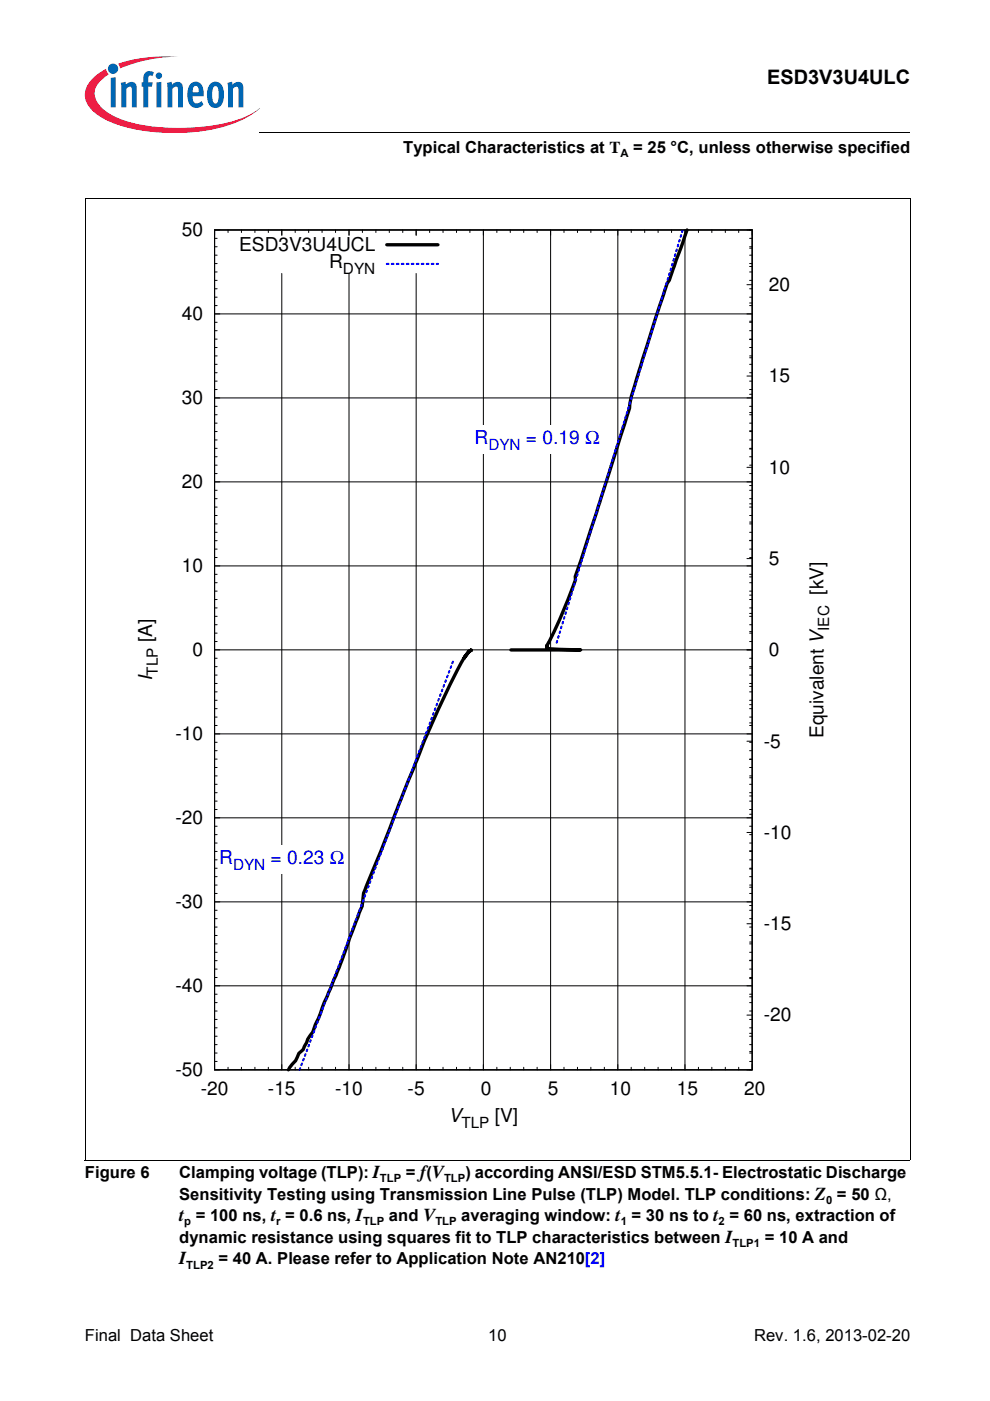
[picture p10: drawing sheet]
<svg xmlns="http://www.w3.org/2000/svg" width="210mm" height="297mm" viewBox="0 0 210 297" stroke-linecap="round" stroke-linejoin="round" font-family="sans-serif">
<circle cx="24" cy="14.6" r="1.09" fill="#0066b3"/>
<g fill="#ed1941">
<path d="M25 13.5l.8-.2a32.7 32.7 0 0 1 12-1.3 32.2 32.2 0 0 0-11.7 2.2l-.7 .3z"/>
<path d="M19.4 16.9a11.2 11.2 0 0 1 3.1-2.3l.2 .7 .4 .5a5 5 0 0 0-3 4.2 6 6 0 0 0 3.4 4.3 31.7 31.7 0 0 0 16 2.8 31.9 31.9 0 0 0 14-3.1l1.6-1.1a18.8 18.8 0 0 1-9.4 4.4 42.6 42.6 0 0 1-20.9-.9 11.1 11.1 0 0 1-6.5-4.7 4.3 4.3 0 0 1 1.1-4.8z"/>
</g>
<g fill="#0066b3">
<path d="M23.5 16.5l1-.1v6.4h-1z"/>
<path d="M25.6 17.6l1-.3 .1 .7a1.22 1.22 0 0 1 1.5-.6 1.22 1.22 0 0 1 .8 1.3v4.1h-1l-.1-4.2a.42 .42 0 0 0-.6-.2l-.5 .4v4h-1.1z"/>
<path d="M30.9 15.3l.8-.2 .7 .1 .2 .2-.3 .8-.1-.1a.47 .47 0 0 0-.7 .2l-.1 1.2h1l-.2 .9h-.8v4.4h-1v-4.4h-.4v-.9h.4v-.7a1.77 1.77 0 0 1 .5-1.5z"/>
<path d="M35.4 17.6l1-.3 .1 .7a1.22 1.22 0 0 1 1.4-.6 1.22 1.22 0 0 1 .9 1.3v4.1h-1.1v-4.2a.42 .42 0 0 0-.6-.2l-.5 .4v4h-1.1z"/>
<path d="M48.2 17.6l1-.3 .1 .7a1.22 1.22 0 0 1 1.5-.6 1.22 1.22 0 0 1 .8 1.3v4.1h-1l-.1-4.2a.42 .42 0 0 0-.6-.2l-.5 .4v4h-1z"/>
<path d="M33 16a.7 .7 0 0 1 1.4 0 .7 .7 0 0 1-1.4 0zM33.2 17.5l1-.1v5.4h-1z"/>
<path d="M40.5 17.7a1.6 1.6 0 0 1 1.7-.2 1.6 1.6 0 0 1 .9 1.5l.1 1.4h-2.4a1.09 1.09 0 0 0 .3 1.2 1.09 1.09 0 0 0 1.1 .2l.5-.4 .4 .8a1.88 1.88 0 0 1-2.2 .6 1.88 1.88 0 0 1-1.1-2v-1.7l.2-.8zM41.1 18.4l-.3 1.2h1.3v-.8a.58 .58 0 0 0-.4-.6 .58 .58 0 0 0-.6 .2z"/>
<path d="M44.7 17.6a1.77 1.77 0 0 1 1.9 0 1.77 1.77 0 0 1 .9 1.8v1.3a1.96 1.96 0 0 1-2.4 2.1 2.94 2.94 0 0 1-1.2-3.3 2.79 2.79 0 0 1 .8-1.9zM45.3 18.4a4.3 4.3 0 0 0 0 3.4l.4 .2a1.54 1.54 0 0 0 .7-1.9v-.4a1.19 1.19 0 0 0-.7-1.4z"/>
</g>
<path d="M55 28v.1z" fill="#000"/>
<path d="M55 28h137.9" fill="none" stroke="#000" stroke-width=".21"/>
<path d="M18 29h46v5h-46z" fill="#fff"/>
<g fill="none" stroke="#000" stroke-width=".21">
<path d="M45.5 59.4h.5M45.5 57.7h.5M45.5 55.9h.5M45.5 54.1h.5M45.5 52.3h.5M45.5 50.5h.5M45.5 48.8h114v178h-114zM48.4 48.8v.5M51.2 48.8v.5M54 48.8v.5M56.9 48.8v.5M59.7 48.8v1.1"/>
<path d="M59.7 58v168.8M62.6 48.8v.5M65.4 48.8v.5M68.3 48.8v.5M71.1 48.8v.5M74 48.8v1.1M74 58v168.8M76.8 48.8v.5M79.7 48.8v.5M82.5 48.8v.5M85.4 48.8v.5M88.2 48.8v1.1"/>
<path d="M88.2 58v168.8M91.1 48.8v.5M93.9 48.8v.5M96.8 48.8v.5M99.6 48.8v.5M102.5 48.8v178M105.3 48.8v.5M108.2 48.8v.5M111 48.8v.5M113.9 48.8v.5M116.7 48.8v178M119.6 48.8v.5"/>
<path d="M122.4 48.8v.5M125.3 48.8v.5M128.1 48.8v.5M131 48.8v178M133.8 48.8v.5M136.7 48.8v.5M139.5 48.8v.5M142.4 48.8v.5M145.2 48.8v178M148.1 48.8v.5M150.9 48.8v.5M153.8 48.8v.5"/>
<path d="M156.6 48.8v.5M158.9 59.4h.6M158.9 57.7h.6M158.9 55.9h.6M158.9 54.1h.6M158.9 52.3h.6M158.9 50.5h.6M158.9 56.5h.6M158.9 52.6h.6M45.5 79h.5M45.5 77.2h.5M45.5 75.5h.5"/>
<path d="M45.5 73.7h.5M45.5 71.9h.5M45.5 70.1h.5M45.5 68.3h.5M45.5 63h.5M45.5 61.2h.5M45.5 66.6h114M45.5 64.8h.5M158.4 79.7h1.1M158.4 60.4h1.1M158.9 79h.6M158.9 77.2h.6"/>
<path d="M158.9 75.5h.6M158.9 73.7h.6M158.9 71.9h.6M158.9 70.1h.6M158.9 68.3h.6M158.9 64.8h.6M158.9 63h.6M158.9 61.2h.6M158.9 75.8h.6M158.9 72h.6M158.9 68.1h.6M158.9 64.2h.6"/>
<path d="M45.5 98.6h.5M45.5 96.8h.5M45.5 95.1h.5M45.5 93.3h.5M45.5 91.5h.5M45.5 89.7h.5M45.5 87.9h.5M45.5 86.2h.5M45.5 80.8h.5M45.5 84.4h114M45.5 82.6h.5M158.4 99.1h1.1"/>
<path d="M158.9 98.6h.6M158.9 96.8h.6M158.9 95.1h.6M158.9 93.3h.6M158.9 91.5h.6M158.9 89.7h.6M158.9 87.9h.6M158.9 86.2h.6M158.9 82.6h.6M158.9 80.8h.6M158.9 95.2h.6M158.9 91.3h.6"/>
<path d="M158.9 87.5h.6M158.9 83.6h.6M45.5 116.4h.5M45.5 114.6h.5M45.5 112.9h.5M45.5 111.1h.5M45.5 109.3h.5M45.5 107.5h.5M45.5 105.7h.5M45.5 104h.5M45.5 120h114M45.5 118.2h.5"/>
<path d="M45.5 102.2h114M45.5 100.4h.5M158.4 118.4h1.1M158.9 118.2h.6M158.9 116.4h.6M158.9 114.6h.6M158.9 112.9h.6M158.9 111.1h.6M158.9 109.3h.6M158.9 107.5h.6M158.9 105.7h.6M158.9 104h.6"/>
<path d="M158.9 100.4h.6M158.9 110.7h.6M158.9 106.8h.6M158.9 102.9h.6M45.5 139.6h.5M45.5 134.2h.5M45.5 132.5h.5M45.5 130.7h.5M45.5 128.9h.5M45.5 127.1h.5M45.5 125.3h.5M45.5 123.5h.5"/>
<path d="M45.5 121.8h.5M45.5 137.8h114M45.5 136h.5M158.9 139.6h.6M158.9 136h.6M158.9 134.2h.6M158.9 132.5h.6M158.9 130.7h.6M158.9 128.9h.6M158.9 127.1h.6M158.9 125.3h.6M158.9 123.5h.6"/>
<path d="M158.9 121.8h.6M158.9 133.9h.6M158.9 130.1h.6M158.9 126.2h.6M158.9 122.3h.6M45.5 159.2h.5M45.5 157.4h.5M45.5 152h.5M45.5 150.3h.5M45.5 148.5h.5M45.5 146.7h.5M45.5 144.9h.5"/>
<path d="M45.5 143.1h.5M45.5 141.3h.5M45.5 155.6h114M45.5 153.8h.5M158.4 157.2h1.1M158.9 159.2h.6M158.9 157.4h.6M158.9 153.8h.6M158.9 152h.6M158.9 150.3h.6M158.9 148.5h.6M158.9 146.7h.6"/>
<path d="M158.9 144.9h.6M158.9 143.1h.6M158.9 141.3h.6M158.9 153.3h.6M158.9 149.4h.6M158.9 145.5h.6M158.9 141.7h.6M45.5 178.7h.5M45.5 177h.5M45.5 175.2h.5M45.5 169.9h.5M45.5 168.1h.5"/>
<path d="M45.5 166.3h.5M45.5 164.5h.5M45.5 162.7h.5M45.5 160.9h.5M45.5 173.4h114M45.5 171.6h.5M158.4 176.5h1.1M158.9 178.7h.6M158.9 177h.6M158.9 175.2h.6M158.9 171.6h.6M158.9 169.9h.6"/>
<path d="M158.9 168.1h.6M158.9 166.3h.6M158.9 164.5h.6M158.9 162.7h.6M158.9 160.9h.6M158.9 172.6h.6M158.9 168.8h.6M158.9 164.9h.6M158.9 161h.6M45.5 198.3h.5M45.5 196.6h.5M45.5 194.8h.5"/>
<path d="M45.5 193h.5M45.5 187.6h.5M45.5 185.9h.5M45.5 184.1h.5M45.5 182.3h.5M45.5 180.5h.5M45.5 191.2h114M45.5 189.4h.5M158.4 195.9h1.1M158.9 198.3h.6M158.9 196.6h.6M158.9 194.8h.6"/>
<path d="M158.9 193h.6M158.9 189.4h.6M158.9 187.6h.6M158.9 185.9h.6M158.9 184.1h.6M158.9 182.3h.6M158.9 180.5h.6M158.9 199.7h.6M158.9 192h.6M158.9 188.1h.6M158.9 184.2h.6M158.9 180.4h.6"/>
<path d="M45.5 219.7h.5M45.5 217.9h.5M45.5 216.1h.5M45.5 214.4h.5M45.5 212.6h.5M45.5 210.8h.5M45.5 205.5h.5M45.5 203.7h.5M45.5 201.9h.5M45.5 200.1h.5M45.5 209h114M45.5 207.2h.5"/>
<path d="M158.4 215.2h1.1M158.9 219.7h.6M158.9 217.9h.6M158.9 216.1h.6M158.9 214.4h.6M158.9 212.6h.6M158.9 210.8h.6M158.9 207.2h.6M158.9 205.5h.6M158.9 203.7h.6M158.9 201.9h.6M158.9 200.1h.6"/>
<path d="M158.9 219.1h.6M158.9 211.3h.6M158.9 207.5h.6M158.9 203.6h.6M45.5 223.3h.5M45.5 221.5h.5M45.5 225h.5M48.4 226.3v.5M51.2 226.3v.5M54 226.3v.5M56.9 226.3v.5M62.6 226.3v.5"/>
<path d="M65.4 226.3v.5M68.3 226.3v.5M71.1 226.3v.5M76.8 226.3v.5M79.7 226.3v.5M82.5 226.3v.5M85.4 226.3v.5M91.1 226.3v.5M93.9 226.3v.5M96.8 226.3v.5M99.6 226.3v.5M105.3 226.3v.5"/>
<path d="M108.2 226.3v.5M111 226.3v.5M113.9 226.3v.5M119.6 226.3v.5M122.4 226.3v.5M125.3 226.3v.5M128.1 226.3v.5M133.8 226.3v.5M136.7 226.3v.5M139.5 226.3v.5M142.4 226.3v.5M148.1 226.3v.5"/>
<path d="M150.9 226.3v.5M153.8 226.3v.5M156.6 226.3v.5M158.9 225h.6M158.9 223.3h.6M158.9 221.5h.6M158.9 223h.6"/>
</g>
<g fill="#fff">
<path d="M101.7 90.2h24.4v6.1h-24.4z"/>
<path d="M47.6 179.3h24.3v6h-24.3z"/>
</g>
<path d="M82 51.9h10.9M145.7 48.8l-2.7 7.6a211.8 211.8 0 0 0-6.4 18.8l-1.5 4.9a41.5 41.5 0 0 0-1.8 7.2l-6.8 21.4-4.5 13.5v.7a152.3 152.3 0 0 1-6.1 14.1l.1 .4 .7 .2 6.4 .2h-14.8M99.9 137.8l-.6 .4-.7 1.1a184.3 184.3 0 0 0-11.4 24.8l-6.5 16.4-2.7 6.6a13.8 13.8 0 0 0-1.2 5l-2.7 6.9-2.2 6.1-3.2 7.5-2.4 6.2-1 1.5-1 2.2-.9 .8-.7 1.6-1.5 1.9" fill="none" stroke="#000" stroke-width=".71"/>
<path d="M82 56h10.9M118 136.2l26.8-87.4M63.5 226.8l32.7-86.8" fill="none" stroke="#00f" stroke-width=".44" stroke-dasharray=".4 .7"/>
<path d="M18 42.1h175M18 42.1v203.8M45.5 48.8h114v178h-114zM192.9 42.1v203.9M18 245.9h174.9" fill="none" stroke="#000" stroke-width=".21"/>
<text font-size="4.2" x="162.7" y="17.8">ESD3V3U4ULC</text>
<g font-size="4.1">
<text x="38.5" y="50.1">50</text>
<text x="50.7" y="53.2">ESD3V3U4UCL</text>
<text x="69.8" y="56.9">R</text>
<text x="163" y="61.7">20</text>
<text x="38.5" y="67.9">40</text>
<text x="163" y="81.1">15</text>
<text x="38.5" y="85.7">30</text>
<text x="163" y="100.4">10</text>
<text x="38.5" y="103.5">20</text>
<text x="163" y="119.8">5</text>
<text x="38.5" y="121.3">10</text>
<text x="174.6" y="126.1" transform="rotate(-90 174.6 126.1)">[kV]</text>
<text x="32.2" y="136.2" transform="rotate(-90 32.2 136.2)">[A]</text>
<text x="40.8" y="139.1">0</text>
<text x="163" y="139.1">0</text>
<text x="32.2" y="144.4" transform="rotate(-90 32.2 144.4)">I</text>
<text x="37.2" y="157">-10</text>
<text x="161.9" y="158.5">-5</text>
<text x="174.6" y="156.5" transform="rotate(-90 174.6 156.5)">Equivalent V</text>
<text x="37.2" y="174.7">-20</text>
<text x="161.9" y="177.9">-10</text>
<text x="37.2" y="192.6">-30</text>
<text x="161.9" y="197.2">-15</text>
<text x="37.2" y="210.4">-40</text>
<text x="161.9" y="216.6">-20</text>
<text x="37.2" y="228.2">-50</text>
<text x="42.6" y="232.2">-20</text>
<text x="56.8" y="232.2">-15</text>
<text x="71.1" y="232.2">-10</text>
<text x="86.4" y="232.2">-5</text>
<text x="101.9" y="232.2">0</text>
<text x="116.2" y="232.2">5</text>
<text x="129.3" y="232.2">10</text>
<text x="143.5" y="232.2">15</text>
<text x="157.8" y="232.2">20</text>
<text x="95.1" y="237.9">V</text>
<text x="104.9" y="237.9">[V]</text>
</g>
<g font-size="4.1" fill="#00f">
<text x="100.6" y="94.2">R</text>
<text x="111.5" y="94.2">= 0.19 Ω</text>
<text x="46.5" y="183.3">R</text>
<text x="57.4" y="183.3">= 0.23 Ω</text>
</g>
<g font-size="3.9">
<text x="38" y="258.9">t = 100 ns, t = 0.6 ns, I</text>
<text x="38" y="268.1">I</text>
</g>
<g font-size="3.5">
<text x="85.5" y="32.5">Typical Characteristics at T</text>
<text x="134.3" y="32.5">= 25 °C, unless otherwise specified</text>
<text x="18" y="249.7">Figure 6</text>
<text x="38" y="249.7">Clamping voltage (TLP): I</text>
<text x="86.1" y="249.7">= f(V</text>
<text x="98.7" y="249.7">) according ANSI/ESD STM5.5.1- Electrostatic Discharge</text>
<text x="38" y="254.3">Sensitivity Testing using Transmission Line Pulse (TLP) Model. TLP conditions: Z = 50 Ω,</text>
<text x="38" y="263.5">dynamic resistance using squares fit to TLP characteristics between I</text>
<text x="82.5" y="258.9">and V</text>
<text x="97.8" y="258.9">averaging window: t = 30 ns to t = 60 ns, extraction of</text>
<text x="162.1" y="263.5">= 10 A and</text>
<text x="46.3" y="268.1">= 40 A. Please refer to Application Note AN210[2]</text>
<text x="18" y="284.4">Final Data Sheet</text>
<text x="103.5" y="284.4">10</text>
<text x="159.9" y="284.4">Rev. 1.6, 2013-02-20</text>
</g>
<g font-size="3.2">
<text x="72.7" y="58.1">DYN</text>
<text x="175.8" y="133.7" transform="rotate(-90 175.8 133.7)">IEC</text>
<text x="33.5" y="143.3" transform="rotate(-90 33.5 143.3)">TLP</text>
<text x="97.8" y="239.1">TLP</text>
</g>
<g font-size="3.2" fill="#00f">
<text x="103.5" y="95.4">DYN</text>
<text x="49.4" y="184.5">DYN</text>
</g>
<g font-size="2.4">
<text x="131.6" y="33.3">A</text>
<text x="80.6" y="250.6">TLP</text>
<text x="94.1" y="250.6">TLP</text>
<text x="175.2" y="255.2">0</text>
<text x="39.1" y="259.8">p</text>
<text x="58.6" y="259.8">r</text>
<text x="77" y="259.8">TLP</text>
<text x="92.3" y="259.8">TLP</text>
<text x="131.6" y="259.8">1</text>
<text x="152.4" y="259.8">2</text>
<text x="39.5" y="269">TLP2</text>
<text x="155.3" y="264.4">TLP1</text>
</g>
</svg>
